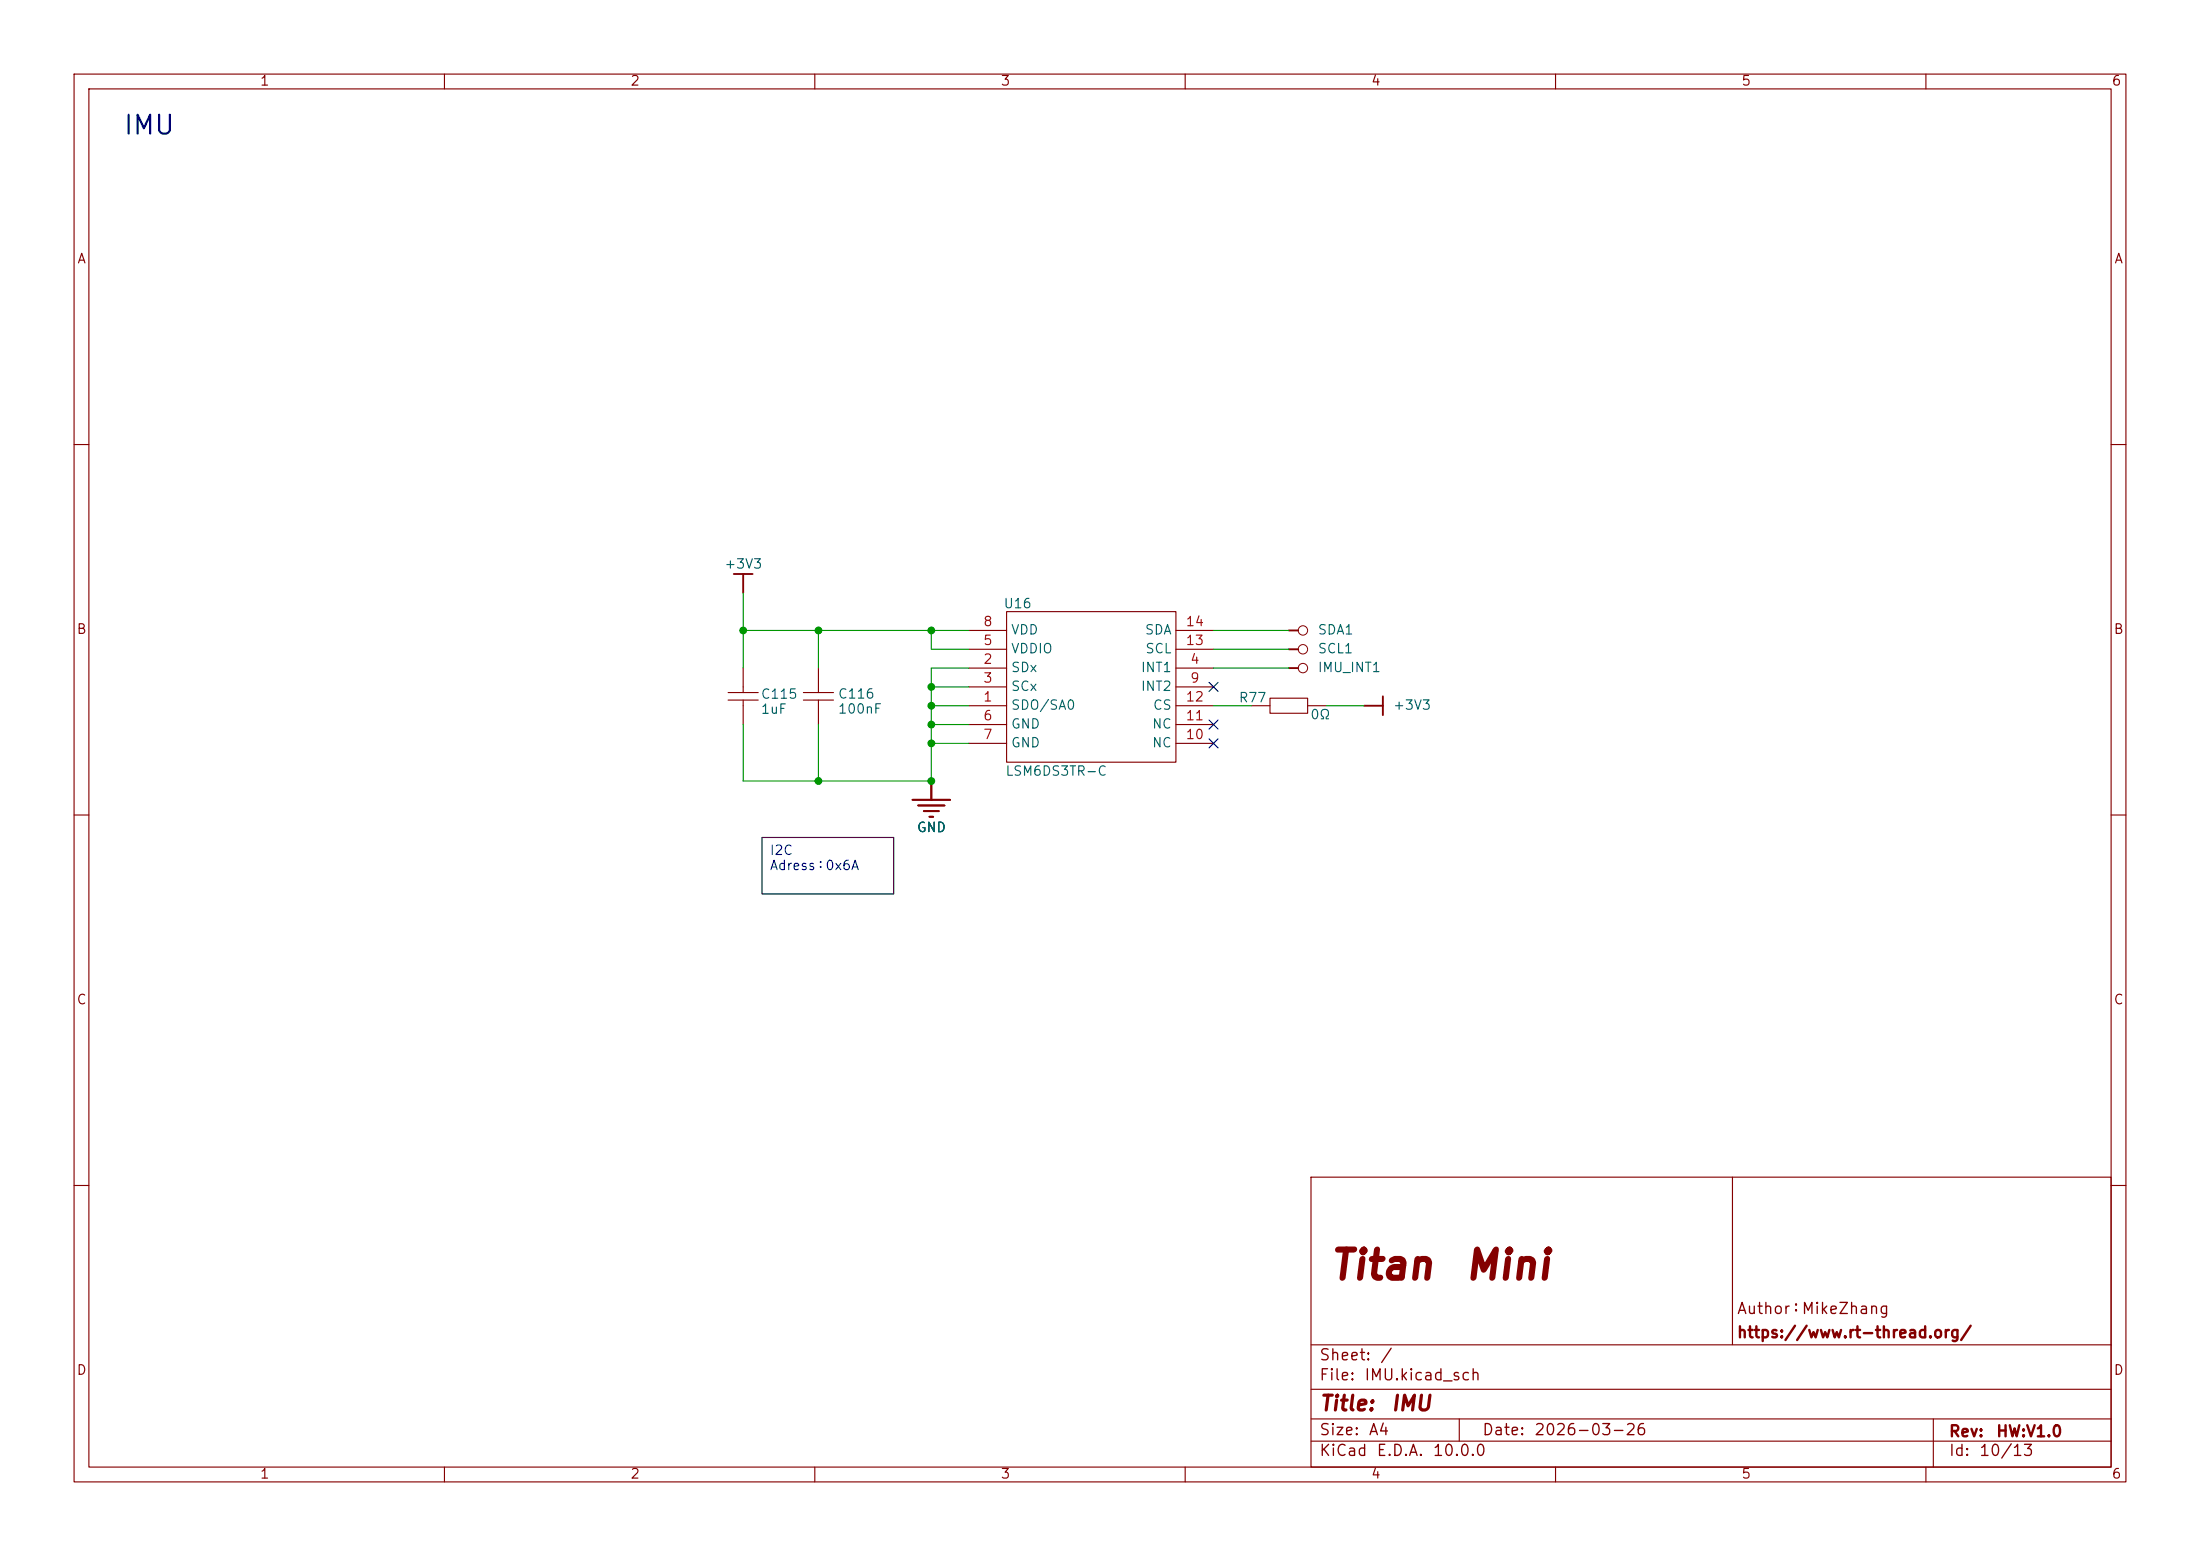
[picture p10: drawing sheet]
<svg xmlns="http://www.w3.org/2000/svg" width="297mm" height="210mm" viewBox="0 0 297 210" stroke-linecap="round" stroke-linejoin="round" font-family="sans-serif">
<g fill="none" stroke="#840000" stroke-width=".15">
<path d="M10 10h277v190h-277zM12 12h273v186h-273zM60 10v2M110 10v2M160 10v2M210 10v2M260 10v2M10 60h2M285 60h2M10 110h2M285 110h2M177 158.9h108v39.1h-108z"/>
<path d="M233.9 158.9v22.6M10 160h2M285 160h2M60 198v2M110 198v2M160 198v2M177 194.5h108M177 191.5h108M177 187.5h108M177 181.5h108M197 191.5v3M210 198v2"/>
<path d="M260 198v2M261 191.5v6.5"/>
</g>
<path d="M102.9 113h17.7v7.7h-17.7z" fill="#fff"/>
<path d="M99.1 77.5h2.5M100.3 77.5v2.5M174 85.1h1.3M174 90.2h1.3M174 87.6h1.3M184.1 95.3h2.6M186.7 94v2.5M123.2 108h5.1M124 108.7h3.5M124.7 109.5h2M125.5 110.2h.5M125.7 105.4v2.6" fill="none" stroke="#840000" stroke-width=".25"/>
<g fill="none" stroke="#840000" stroke-width=".15">
<path d="M98.3 94.5h4.1M98.3 93.5h4.1M100.3 90.2v3.3M100.3 94.5v3.3M108.5 94.5h4M108.5 93.5h4M110.5 90.2v3.3M110.5 94.5v3.3M130.8 95.3h5.1M130.8 90.2h5.1M130.8 92.7h5.1M130.8 87.6h5.1"/>
<path d="M130.8 97.8h5.1M130.8 85.1h5.1M135.9 82.6h22.8v20.3h-22.8zM158.7 95.3h5.1M158.7 90.2h5.1M158.7 92.7h5.1M158.7 87.6h5.1M158.7 97.8h5.1M158.7 85.1h5.1M168.9 95.3h2.5M171.4 94.2h5.1v2.1h-5.1zM176.5 95.3h2.6"/>
<path d="M130.8 100.3h5.1M158.7 100.3h5.1"/>
</g>
<g fill="none" stroke="#840000" stroke-width=".14">
<circle cx="175.9" cy="90.2" r=".63"/>
<circle cx="175.9" cy="85.1" r=".63"/>
<circle cx="175.9" cy="87.6" r=".63"/>
</g>
<g fill="none" stroke="#009600" stroke-width=".15">
<path d="M100.3 85.1h30.5M100.3 80v10.2M110.5 85.1v5.1M110.5 97.8v7.6M125.7 95.3h5.1M125.7 92.7h5.1M125.7 85.1v2.5h5.1M125.7 97.8h5.1M130.8 90.2h-5.1v15.2h-25.4v-7.6M163.8 95.3h5.1M163.8 90.2h10.2M163.8 85.1h10.2"/>
<path d="M163.8 87.6h10.2M179.1 95.3h5M125.7 100.3h5.1"/>
</g>
<path d="M163.2 92.1l1.2 1.2M163.2 99.7l1.2 1.2M163.2 97.2l1.2 1.2M164.4 92.1l-1.2 1.2M164.4 99.7l-1.2 1.2M164.4 97.2l-1.2 1.2" fill="none" stroke="#000084" stroke-width=".15"/>
<path d="M102.9 113h17.7v7.7h-17.7z" fill="none" stroke="#000" stroke-width=".15"/>
<g fill="#009600" stroke="#009600" stroke-width=".14">
<circle cx="110.5" cy="105.4" r=".46"/>
<circle cx="125.7" cy="85.1" r=".46"/>
<circle cx="125.7" cy="95.3" r=".46"/>
<circle cx="125.7" cy="105.4" r=".46"/>
<circle cx="125.7" cy="97.8" r=".46"/>
<circle cx="125.7" cy="100.3" r=".46"/>
<circle cx="110.5" cy="85.1" r=".46"/>
<circle cx="125.7" cy="92.7" r=".46"/>
<circle cx="100.3" cy="85.1" r=".46"/>
</g>
<g font-size="3.8" fill="#840000">
<text x="179.3" y="173.6">Titan</text>
<text x="197.5" y="173.6">Mini</text>
</g>
<text font-size="2.5" fill="#0000c2" x="16.5" y="18.8">IMU</text>
<g font-size="2" fill="#840000">
<text x="178" y="190.9">Title:</text>
<text x="187.7" y="190.9">IMU</text>
</g>
<g font-size="1.5" fill="#840000">
<text x="234.4" y="177.7">Author：MikeZhang</text>
<text x="178" y="184">Sheet:</text>
<text x="186.2" y="184">/</text>
<text x="234.4" y="181">https://www.rt-thread.org/</text>
<text x="178" y="186.7">File:</text>
<text x="184.1" y="186.7">IMU.kicad_sch</text>
<text x="178" y="196.9">KiCad</text>
<text x="178" y="194.1">Size:</text>
<text x="184.7" y="194.1">A4</text>
<text x="185.7" y="196.9">E.D.A.</text>
<text x="193.3" y="196.9">10.0.0</text>
<text x="200" y="194.1">Date:</text>
<text x="207" y="194.1">2026-03-26</text>
<text x="263" y="194.3">Rev:</text>
<text x="263" y="196.9">Id:</text>
<text x="267.1" y="196.9">10/13</text>
<text x="269.4" y="194.3">HW:V1.0</text>
</g>
<g font-size="1.3" fill="#840000">
<text x="35" y="11.9">1</text>
<text x="85" y="11.9">2</text>
<text x="135" y="11.9">3</text>
<text x="185" y="11.9">4</text>
<text x="235" y="11.9">5</text>
<text x="285" y="11.9">6</text>
<text x="10.3" y="35.9">A</text>
<text x="285.3" y="35.9">A</text>
<text x="10.3" y="85.9">B</text>
<text x="285.3" y="85.9">B</text>
<text x="10.3" y="135.9">C</text>
<text x="285.3" y="135.9">C</text>
<text x="10.3" y="185.9">D</text>
<text x="285.3" y="185.9">D</text>
<text x="35" y="199.9">1</text>
<text x="85" y="199.9">2</text>
<text x="135" y="199.9">3</text>
<text x="185" y="199.9">4</text>
<text x="235" y="199.9">5</text>
<text x="285" y="199.9">6</text>
</g>
<g font-size="1.3" fill="#006464">
<text x="97.7" y="77.1">+3V3</text>
<text x="135.4" y="82.4">U16</text>
<text x="136.4" y="88.5">VDDIO</text>
<text x="136.4" y="86">VDD</text>
<text x="154.5" y="86">SDA</text>
<text x="154.5" y="88.5">SCL</text>
<text x="177.8" y="88.5">SCL1</text>
<text x="177.8" y="86">SDA1</text>
<text x="102.6" y="94.6">C115</text>
<text x="113" y="94.6">C116</text>
<text x="136.4" y="91">SDx</text>
<text x="136.4" y="93.6">SCx</text>
<text x="153.9" y="91">INT1</text>
<text x="153.9" y="93.6">INT2</text>
<text x="167.1" y="95.1">R77</text>
<text x="177.8" y="91">IMU_INT1</text>
<text x="102.6" y="96.7">1uF</text>
<text x="113" y="96.6">100nF</text>
<text x="136.4" y="96.1">SDO/SA0</text>
<text x="136.4" y="98.7">GND</text>
<text x="136.4" y="101.2">GND</text>
<text x="155.4" y="101.2">NC</text>
<text x="155.4" y="98.7">NC</text>
<text x="155.6" y="96.1">CS</text>
<text x="176.8" y="97.4">0Ω</text>
<text x="188" y="96.1">+3V3</text>
<text x="135.6" y="105">LSM6DS3TR-C</text>
<text x="123.7" y="112.6">GND</text>
</g>
<g font-size="1.3" fill="#a90000">
<text x="132.6" y="89.9">2</text>
<text x="132.6" y="87.4">5</text>
<text x="132.6" y="84.8">8</text>
<text x="160" y="87.4">13</text>
<text x="160" y="84.8">14</text>
<text x="160.6" y="89.9">4</text>
<text x="132.6" y="95">1</text>
<text x="132.6" y="92.5">3</text>
<text x="160" y="95">12</text>
<text x="160.6" y="92.5">9</text>
<text x="132.6" y="97.5">6</text>
<text x="132.6" y="100.1">7</text>
<text x="160" y="100.1">10</text>
<text x="160" y="97.5">11</text>
</g>
<g font-size="1.3" fill="#0000c2">
<text x="103.8" y="115.7">I2C</text>
<text x="103.8" y="117.8">Adress：0x6A</text>
</g>
</svg>
